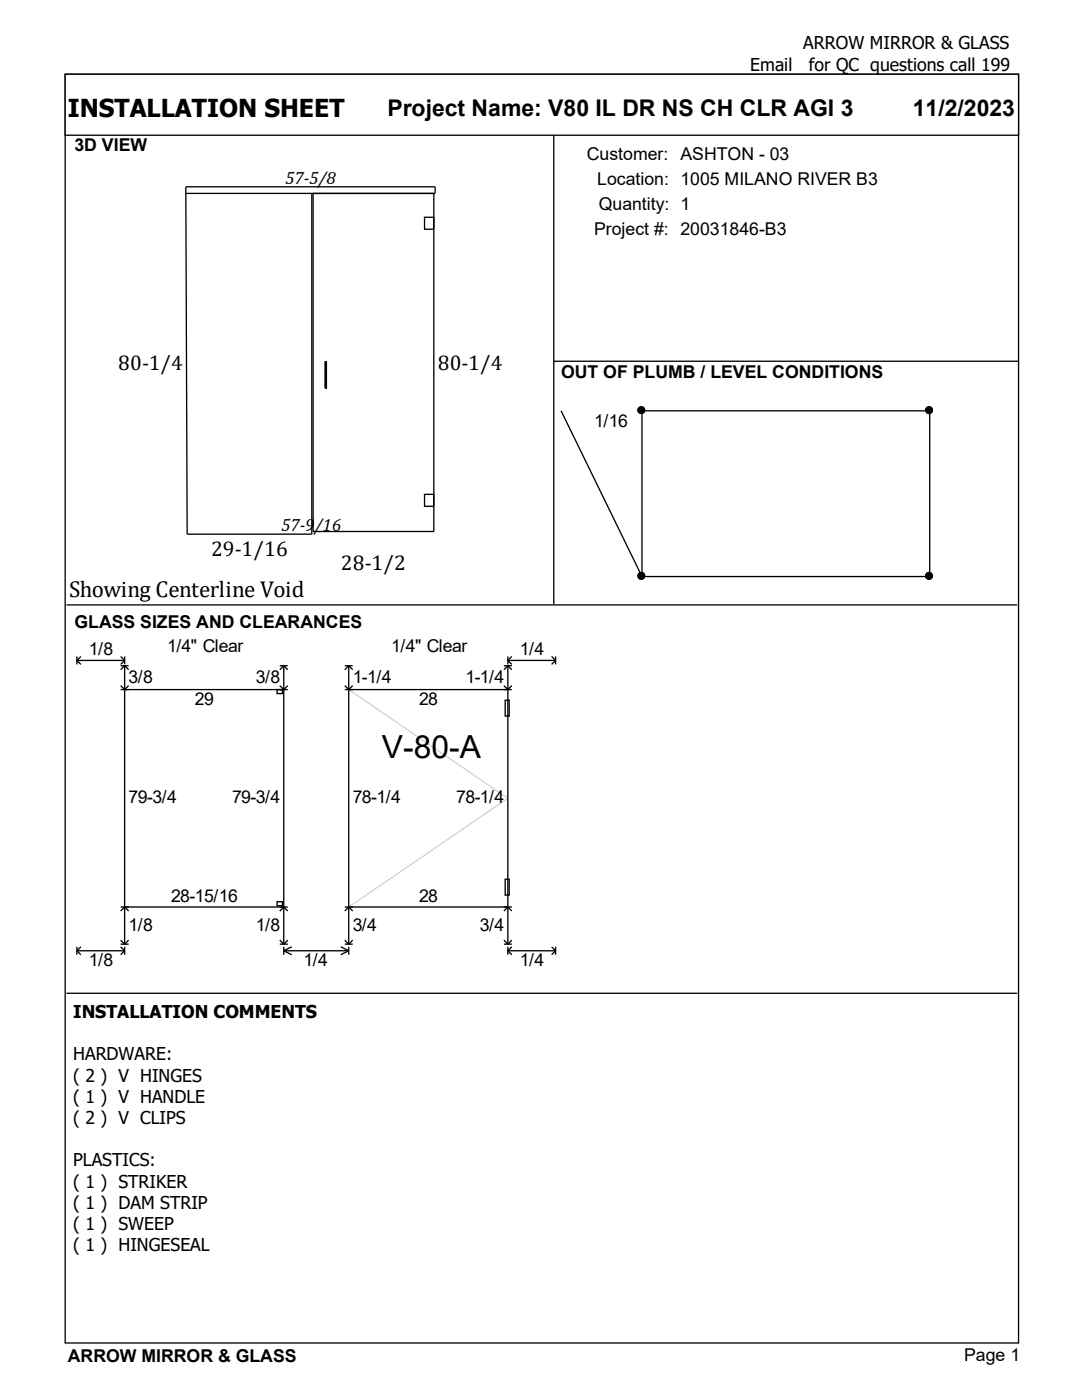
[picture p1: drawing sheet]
<svg xmlns="http://www.w3.org/2000/svg" width="216mm" height="279mm" viewBox="0 0 216 279" stroke-linecap="round" stroke-linejoin="round" font-family="sans-serif">
<g fill="#fff" stroke="#000" stroke-width=".26">
<path d="M13 14.8h190.2v253.2h-190.2z"/>
<path d="M13 14.8h190.2v12.2h-190.2z"/>
</g>
<path d="M13.5 30.7h96.7v89.4h-96.7z" fill="#fff"/>
<path d="M37.1 38.6l.2 68h24.9v-68M37.1 37.3h49.7v1.3h-49.7zM62.5 38.6v67.5h24.1v-67.5M110.5 27v93.6M84.7 43.4h1.9v2.3h-1.9zM64.9 72.2h.2v5.3h-.2zM110.4 72.1h92.8M84.7 98.7h1.9v2.3h-1.9z" fill="none" stroke="#000" stroke-width=".26"/>
<path d="M110.9 77h91.9v43.1h-91.9z" fill="#fff"/>
<g fill="#000" stroke="#000" stroke-width=".26">
<circle cx="128" cy="81.9" r=".66"/>
<circle cx="128" cy="114.9" r=".66"/>
</g>
<path d="M112 82l16.1 33.1v-33.1" fill="none" stroke="#000" stroke-width=".26"/>
<path d="M118.6 82h6.6v4.2h-6.6z" fill-rule="evenodd" fill="#fff"/>
<g fill="#000" stroke="#000" stroke-width=".26">
<circle cx="128" cy="81.9" r=".66"/>
<circle cx="185.4" cy="81.9" r=".66"/>
<circle cx="128" cy="114.9" r=".66"/>
<circle cx="185.4" cy="114.9" r=".66"/>
</g>
<path d="M128.1 82h57.4v33.1h-57.4M13.3 120.7h189.7" fill="none" stroke="#000" stroke-width=".26"/>
<path d="M14.3 126.8h187.4v68.8h-187.4z" fill="#fff"/>
<g fill="none" stroke="#000" stroke-width=".26">
<path d="M15.3 131.8h9.6M15.3 131.8l.8 .8M15.3 131v1.6M16.1 131l-.8 .8M24.1 132.9h1.6M24.1 131l.8 .8M24.1 137.6h33.3M24.1 136.8l.8 .8 .8-.8M24.9 131v1.6M24.9 132.9v55.5M24.9 132.9l.8 .8M24.9 131.8l-.8 .8"/>
<path d="M24.9 132.9l-.8 .8M55.3 137.6h1.1v.8h-1.1zM55.8 132.9h1.6M55.8 136.8l.8 .8 .8-.8M56.6 132.9l.8 .8M56.6 132.9l-.8 .8M56.6 132.9v55.5M68.8 132.9h1.6M68.8 137.6h33.3M68.8 136.8l.8 .8 .8-.8M69.6 132.9l.8 .8M69.6 132.9l-.8 .8"/>
<path d="M69.6 132.9v55.5M100.5 136.8l.8 .8 .8-.8M100.5 132.9h1.6M100.8 139.7h.8v3.2h-.8zM101.3 132.9l-.8 .8M101.3 131.8h9.6M101.3 131v1.6M101.3 132.9v55.5M101.3 131.8l.8 .8M101.3 132.9l.8 .8M102.1 131l-.8 .8M110.1 131l.8 .8"/>
<path d="M110.9 131.8l-.8 .8M110.9 131v1.6M55.3 180h1.1v.8h-1.1zM100.8 175.5h.8v3.1h-.8zM13.3 198.2h189.7M15.3 189.7h9.6M15.3 189.7l.8 .8M15.3 189v1.5M16.1 189l-.8 .7M24.1 181h33.3M24.1 189l.8 .7M24.1 188.4h1.6"/>
<path d="M24.1 187.6l.8 .8M24.1 181.8l.8-.8 .8 .8M24.9 189v1.5M24.9 189.7l-.8 .8M25.7 187.6l-.8 .8M55.8 188.4h1.6M55.8 187.6l.8 .8M55.8 181.8l.8-.8 .8 .8M56.6 189.7l1.6 .8M56.6 189.7h13M56.6 189v1.5M57.4 187.6l-.8 .8"/>
<path d="M58.2 189l-1.6 .7M68 189l1.6 .7M68.8 181h33.3M68.8 188.4h1.6M68.8 187.6l.8 .8M68.8 181.8l.8-.8 .8 .8M69.6 189.7l-1.6 .8M69.6 189v1.5M70.4 187.6l-.8 .8M100.5 188.4h1.6M100.5 187.6l.8 .8M100.5 181.8l.8-.8 .8 .8"/>
<path d="M101.3 189.7h9.6M101.3 189v1.5M101.3 189.7l.8 .8M102.1 187.6l-.8 .8M102.1 189l-.8 .7M110.1 189l.8 .7M110.9 189.7l-.8 .8M110.9 189v1.5"/>
</g>
<path d="M69.6 137.6l31.7 21.7-31.7 21.7" fill="none" stroke="#d3d3d3" stroke-width=".26"/>
<text font-size="6.3" x="76.2" y="151.2">V-80-A</text>
<text font-size="4.9" x="13.5" y="23.3">INSTALLATION SHEET</text>
<g font-size="4.6">
<text x="77.3" y="23.1">Project Name: V80 IL DR NS CH CLR AGI 3</text>
<text x="182.1" y="23.1">11/2/2023</text>
<text x="13.8" y="119.2">Showing Centerline Void</text>
</g>
<g font-size="4.2">
<text x="23.6" y="73.8">80-1/4</text>
<text x="87.4" y="73.8">80-1/4</text>
<text x="42.1" y="110.9">29-1/16</text>
<text x="68" y="113.8">28-1/2</text>
</g>
<g font-size="3.5">
<text x="160.3" y="9.9">ARROW MIRROR &amp; GLASS</text>
<text x="149.7" y="14.1">Email</text>
<text x="161.4" y="14.1">for QC questions call 199</text>
<text x="14.9" y="30.2">3D VIEW</text>
<text x="117.1" y="31.9">Customer: ASHTON - 03</text>
<text x="56.9" y="36.7">57-5/8</text>
<text x="119.2" y="36.9">Location: 1005 MILANO RIVER B3</text>
<text x="119.5" y="41.9">Quantity: 1</text>
<text x="118.5" y="46.9">Project #: 20031846-B3</text>
<text x="112" y="75.3">OUT OF PLUMB / LEVEL CONDITIONS</text>
<text x="118.6" y="85.1">1/16</text>
<text x="56.1" y="106">57-9/16</text>
<text x="14.9" y="125.3">GLASS SIZES AND CLEARANCES</text>
<text x="17.7" y="130.7">1/8</text>
<text x="33.3" y="130.2">1/4&quot; Clear</text>
<text x="78.1" y="130.2">1/4&quot; Clear</text>
<text x="103.7" y="130.7">1/4</text>
<text x="25.7" y="136.3">3/8</text>
<text x="51.1" y="136.3">3/8</text>
<text x="70.4" y="136.3">1-1/4</text>
<text x="92.9" y="136.3">1-1/4</text>
<text x="38.9" y="140.8">29</text>
<text x="83.6" y="140.8">28</text>
<text x="25.7" y="160.3">79-3/4</text>
<text x="46.3" y="160.3">79-3/4</text>
<text x="70.4" y="160.3">78-1/4</text>
<text x="91" y="160.3">78-1/4</text>
<text x="34.1" y="179.9">28-15/16</text>
<text x="83.6" y="179.9">28</text>
<text x="25.7" y="185.7">1/8</text>
<text x="51.1" y="185.7">1/8</text>
<text x="70.4" y="185.7">3/4</text>
<text x="95.8" y="185.7">3/4</text>
<text x="17.7" y="192.9">1/8</text>
<text x="60.6" y="192.9">1/4</text>
<text x="103.7" y="192.9">1/4</text>
<text x="14.6" y="203.1">INSTALLATION COMMENTS</text>
<text x="14.6" y="211.6">HARDWARE:</text>
<text x="14.6" y="215.8">( 2 ) V HINGES</text>
<text x="14.6" y="220.1">( 1 ) V HANDLE</text>
<text x="14.6" y="224.3">( 2 ) V CLIPS</text>
<text x="14.6" y="232.8">PLASTICS:</text>
<text x="14.6" y="237">( 1 ) STRIKER</text>
<text x="14.6" y="241.2">( 1 ) DAM STRIP</text>
<text x="14.6" y="245.5">( 1 ) SWEEP</text>
<text x="14.6" y="249.7">( 1 ) HINGESEAL</text>
<text x="13.5" y="271.8">ARROW MIRROR &amp; GLASS</text>
<text x="192.4" y="271.7">Page 1</text>
</g>
</svg>
